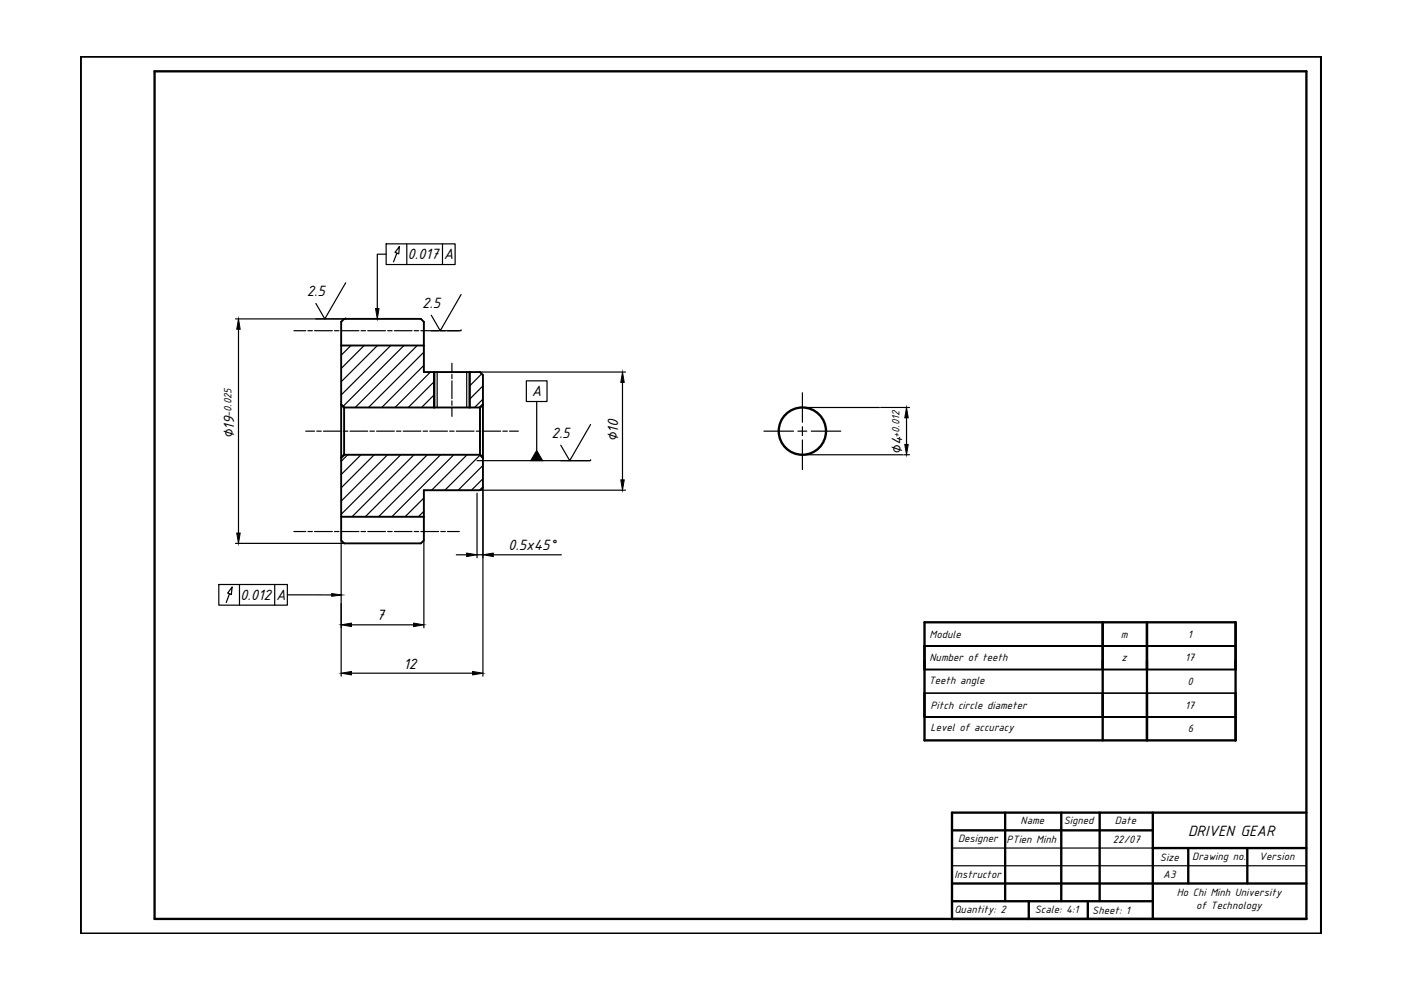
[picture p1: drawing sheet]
<svg xmlns="http://www.w3.org/2000/svg" width="297mm" height="210mm" viewBox="0 0 297 210" stroke-linecap="round" stroke-linejoin="round" font-family="sans-serif">
<!-- layer: AM_4 -->
<g fill="none" stroke="#000" stroke-width=".25">
<path d="M73.3 60l-4.4 7.6-1.9-3.3M81.9 53.9h-1.9v11.5M81.9 51.7h14.6v4.4h-14.6zM84.1 53.7l-.7 1.8M84.7 52.3l-.2 1.5-.7-.3zM86.3 51.7v4.4M93.8 51.7v4.4M49.9 67.6h23.1M50.6 69.8v43.2M73.3 67.4v.2h-6.3M97.8 69.9v.2h-6.4M97.8 62.4l-4.5 7.7-1.9-3.3"/>
<path d="M101.8 78.9h30.8M101.1 97.7h23.9M111.6 80.7h4.4v4.4h-4.4zM113.8 85.1v10.4M125.2 97.5v.2h-6.3M125.2 90l-4.4 7.7-1.9-3.3M132 81.1v20.6M170.7 96.4h22.1M170.7 86.4h22.1M192.2 88.6v5.6M49.9 115.2h23.1M96.7 117.6h2.3"/>
<path d="M101.1 104.6v13.7M101.1 117.6h1.3M101.8 103.9h30.8M102.4 103.3v15M104.6 117.6h14.4M46.4 123.9h14.5v4.4h-14.5zM48.7 125.9l-.7 1.8M49.2 124.5l-.1 1.6-.8-.4zM50.8 123.9v4.4M58.2 123.9v4.4M60.9 126.1h9.4M196 136.9h66"/>
<path d="M196 152h66M196 142h66M196 147h66M201.8 179.8h42.6M201.8 183.6h75.2"/>
</g>
<path d="M50.6 67.6l.3 2.2h-.7zM79.6 65.4h.8l-.4 2.2zM113.8 95.5l1.2 2.2h-2.5zM132 78.9l.4 2.2h-.8zM191.8 94.2h.8l-.4 2.2zM192.2 86.4l.4 2.2h-.8zM50.2 113h.7l-.3 2.2zM99 117.3l2.1 .3-2.1 .4zM102.4 117.6l2.2-.3v.7zM131.6 101.7h.8l-.4 2.2zM70.3 125.9l2.2 .2-2.2 .3z" fill="#000" stroke="#000" stroke-width=".21"/>
<g fill="#fff" stroke="#fff" stroke-width=".21">
<path d="M45 82v10.8h4.8zM45 82h4.8v10.8z"/>
<path d="M126.4 88.6v4.8h4.9zM126.4 88.6h4.9v4.8z"/>
<path d="M186.7 86.7v9.4h4.8zM186.7 86.7h4.8v9.4z"/>
</g>
<!-- layer: AM_4N -->
<g fill="none" stroke="#000" stroke-width=".25">
<path d="M74.4 73.3l-2.1 2M77.2 73.3l-4.9 4.8M80 73.3l-7.7 7.6M82.8 73.3l-10.5 10.5M85.6 73.3l-12.9 12.9M88.5 73.3l-13.2 13.1M89.9 74.7l-11.8 11.7M89.9 77.5l-9 8.9M91.3 78.9l-7.6 7.5M99.7 78.9l-.1 .1M102.1 79.3l-2.5 2.5M73.7 96.4l-1.4 1.4"/>
<path d="M76.5 96.4l-4.2 4.2M79.4 96.4l-7.1 7M82.2 96.4l-9.9 9.9M85 96.4l-12.7 12.7M87.8 96.4l-13.2 13.2M90.6 96.4l-13.2 13.2M92.1 80.9l-5.5 5.5M92.1 83.7l-2.7 2.7M93.4 96.4l-13.1 13.2M96.2 96.4l-13.1 13.2M99 96.4l-7.5 7.5M101.8 96.5l-7.5 7.4"/>
<path d="M102.4 81.8l-2.8 2.8M102.4 84.6l-1.8 1.8M102.4 98.7l-5.3 5.2M72.3 114.6v28.8M89.9 105.6l-4 4M89.9 108.4l-1.2 1.2M89.9 114.6v18.5M102.4 101.5l-2.4 2.4M102.4 103.3v40.1M74.5 132.5h13.2M74.5 142.7h25.7"/>
</g>
<!-- layer: net dam -->
<path d="M72.3 73.3h17.6M73 67.6h16.2l.7 .6v10.7h11.9l.6 .6v23.8l-.6 .6h-11.9v10.7l-.7 .6h-16.2l-.7-.6v-46.4zM73 86.4h28.8v10h-28.8zM72.3 109.6h17.6" fill="none" stroke="#000" stroke-width=".4"/>
<!-- layer: AM_7 -->
<g fill="none" stroke="#000" stroke-width=".25">
<path d="M62.3 70.1h2.5M65.3 70.1h.9M66.7 70.1h3.7M70.9 70.1h1M72.3 70.1h3.8M76.6 70.1h.9M78 70.1h3.7M82.2 70.1h.9M83.6 70.1h3.8M87.8 70.1h1M89.2 70.1h3.8M93.5 70.1h.9"/>
<path d="M94.9 70.1h2.5M95.8 77v1.9M95.8 79.4v.9M64.8 91.4h1.9M67.2 91.4h.9M68.6 91.4h3.7M72.8 91.4h.9M74.2 91.4h3.8M78.4 91.4h1M79.8 91.4h3.8M84.1 91.4h.9M85.5 91.4h3.7"/>
<path d="M89.7 91.4h1M91.1 91.4h3.8M95.3 91.4h1M95.8 80.8v3.7M95.8 85v.9M95.8 86.4v1.9M96.7 91.4h3.8M101 91.4h.9M102.4 91.4h3.7M106.6 91.4h1M108 91.4h1.9M162 91.4h6.2"/>
<path d="M169.2 91.4h1.9M170.1 83.3v6.2M170.1 90.5v1.8M170.1 93.3v6.3M172 91.4h6.3M62.3 112.7h2.5M65.3 112.7h.9M66.7 112.7h3.7M70.9 112.7h1M72.3 112.7h3.8M76.6 112.7h.9M78 112.7h3.7"/>
<path d="M82.2 112.7h.9M83.6 112.7h3.8M87.8 112.7h1M89.2 112.7h3.8M93.5 112.7h.9M94.9 112.7h2.5"/>
</g>
<!-- layer: AM_4N -->
<path d="M72.3 132.5l2.2-.4v.7zM87.7 132.1l2.2 .4-2.2 .3zM72.3 142.7l2.2-.3v.7zM100.2 142.4l2.2 .3-2.2 .4z" fill="#000" stroke="#000" stroke-width=".21"/>
<!-- layer: 0 -->
<path d="M17.1 12h263v186h-263zM32.8 15.1h244.2v179.7h-244.2zM196 131.9v25.1M233.8 131.9v25.1M243.2 131.9v25.1M262 131.9v25.1" fill="none" stroke="#000" stroke-width=".5"/>
<!-- layer: AM_0 -->
<g fill="none" stroke="#000" stroke-width=".5">
<path d="M72.3 85.8l.7 .6M73 96.4l-.7 .6M101.8 96.4l.6 .6M102.4 85.8l-.6 .6M196 131.9h66M196 157h66"/>
<circle cx="170.1" cy="91.4" r="5"/>
</g>
<!-- layer: AM_0N -->
<path d="M92.1 78.9v7.5M99.6 78.9v7.5" fill="none" stroke="#000" stroke-width=".5"/>
<!-- layer: AM_5 -->
<path d="M92.7 78.9v7.5M99 78.9v7.5" fill="none" stroke="#000" stroke-width=".25"/>
<!-- layer: Object -->
<g fill="none" stroke="#000" stroke-width=".5">
<path d="M201.8 176.1h42.6M213.1 172.3v18.8M225 172.3v18.8M233.1 172.3v18.8M244.4 172.3v22.5M244.4 179.8h32.6M251.9 179.8v7.5M264.5 179.8v7.5M277 172.3h-75.2v22.5M201.8 187.3h75.2M201.8 191.1h42.6M218.1 191.1v3.7"/>
<path d="M230.6 191.1v3.7"/>
</g>
<!-- layer: gachchan -->
<path d="M201.8 194.8h75.2" fill="none" stroke="#000" stroke-width=".5"/>
<g font-size="3.4">
<text x="86.4" y="55">0.017</text>
<text x="94.1" y="55">A</text>
<text x="65" y="62.8">2.5</text>
<text x="89.5" y="65.3">2.5</text>
<text x="112.7" y="84">A</text>
<text x="49.6" y="93.2" transform="rotate(-90 49.6 93.2)">∅19</text>
<text x="117" y="92.8">2.5</text>
<text x="131" y="93.8" transform="rotate(-90 131 93.8)">∅10</text>
<text x="191.3" y="96.4" transform="rotate(-90 191.3 96.4)">∅4</text>
<text x="107.7" y="116.7">0.5x45°</text>
<text x="50.9" y="127.2">0.012</text>
<text x="58.5" y="127.2">A</text>
<text x="79.8" y="131.5">7</text>
<text x="85.6" y="141.8">12</text>
<text x="251.9" y="177.2">DRIVEN GEAR</text>
</g>
<g font-size="2.4">
<text x="49.1" y="88.5" transform="rotate(-90 49.1 88.5)">-0.025</text>
<text x="190.7" y="92.9" transform="rotate(-90 190.7 92.9)">+0.012</text>
<text x="197.1" y="135.2">Module</text>
<text x="237.6" y="135.2">m</text>
<text x="251.8" y="135.2">1</text>
<text x="197.1" y="140.2">Number of teeth</text>
<text x="237.8" y="140.2">z</text>
<text x="251.3" y="140.2">17</text>
<text x="196.9" y="145">Teeth angle</text>
<text x="251.8" y="145.2">0</text>
<text x="197.3" y="150.2">Pitch circle diameter</text>
<text x="197.3" y="155">Level of accuracy</text>
<text x="251.3" y="150.2">17</text>
<text x="251.8" y="155.3">6</text>
<text x="203.1" y="178.5">Designer</text>
<text x="213.4" y="178.7">PTien Minh</text>
<text x="216.4" y="174.8">Name</text>
<text x="225.5" y="174.8">Signed</text>
<text x="236" y="178.7">22/07</text>
<text x="236.4" y="174.8">Date</text>
<text x="245.9" y="182.7">Size</text>
<text x="252.8" y="182.4">Drawing no.</text>
<text x="267" y="182.3">Version</text>
<text x="202.4" y="186.1">Instructor</text>
<text x="246.6" y="186.1">A3</text>
<text x="249.5" y="190">Ho Chi Minh University</text>
<text x="202.4" y="193.6">Quantity: 2</text>
<text x="219.4" y="193.6">Scale: 4:1</text>
<text x="231.6" y="193.7">Sheet: 1</text>
<text x="253.6" y="192.6">of Technology</text>
</g>
</svg>
